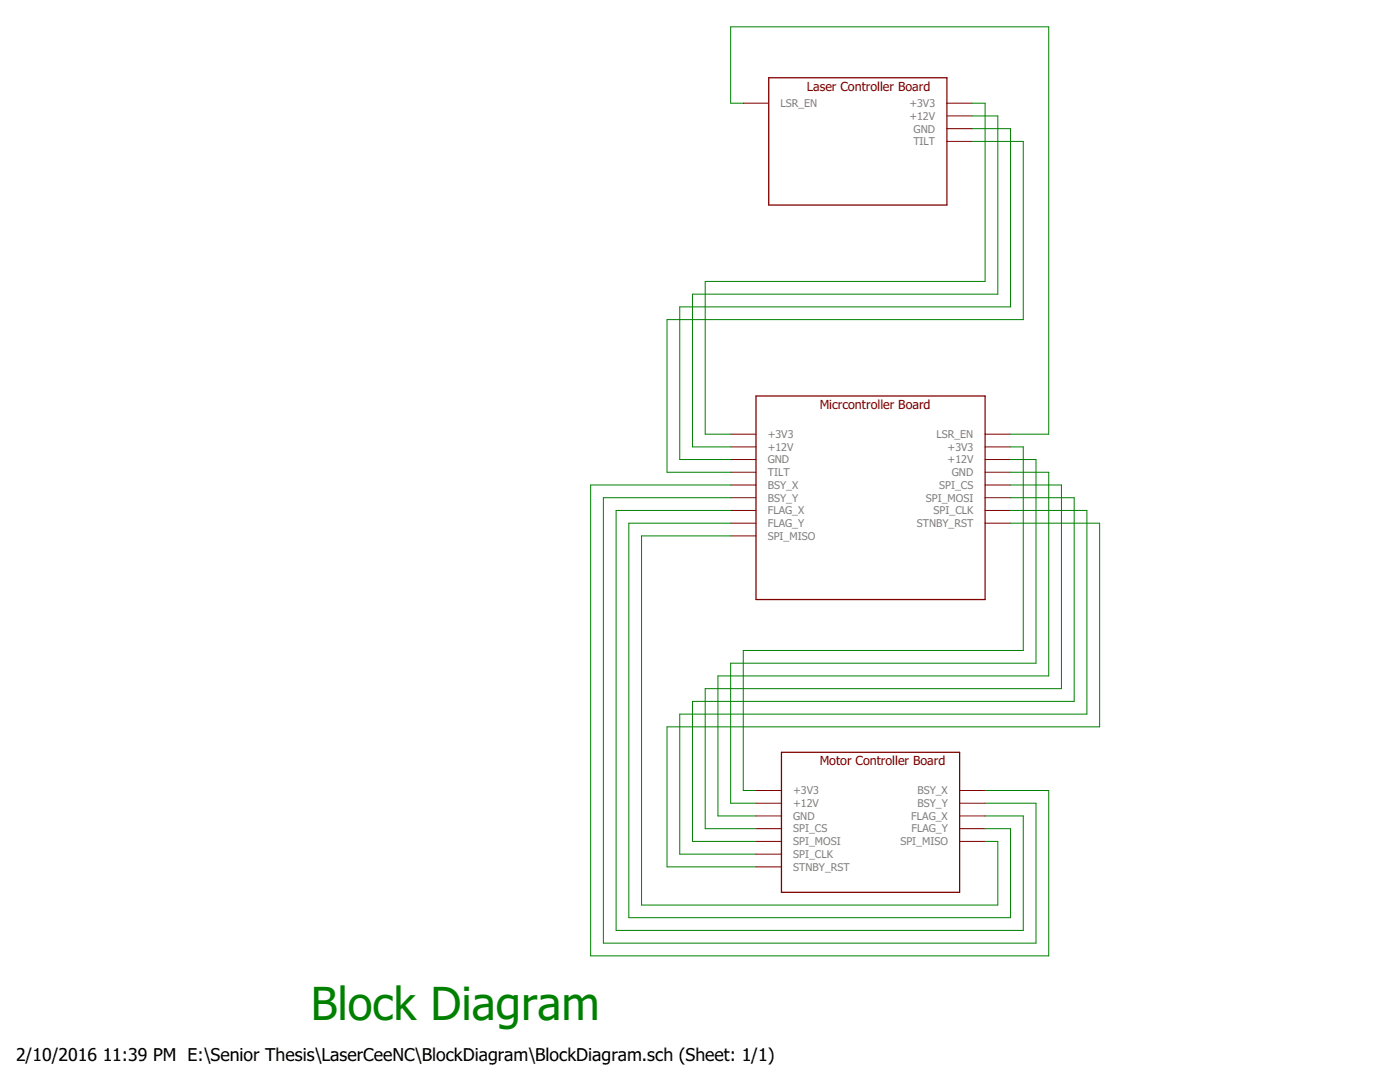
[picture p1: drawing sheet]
<?xml version="1.0" encoding="utf-8"?>
<!DOCTYPE eagle SYSTEM "eagle.dtd">
<eagle version="7.5.0">
<drawing>
<settings>
<setting alwaysvectorfont="no"/>
<setting verticaltext="up"/>
</settings>
<grid distance="0.1" unitdist="inch" unit="inch" style="lines" multiple="1" display="no" altdistance="0.01" altunitdist="inch" altunit="inch"/>
<schematic xreflabel="%F%N/%S.%C%R" xrefpart="/%S.%C%R">
<libraries>
<library name="BlockDiagramBlocks">
<symbols>
<symbol name="MICROCONTROLLER_BOARD">
<text x="-10.16" y="20.32" size="1.778" layer="94">Micrcontroller Board</text>
<pin name="LSR_EN" x="27.94" y="15.24" visible="pin" length="middle" direction="out" rot="R180"/>
<pin name="+3V3@1" x="-27.94" y="15.24" visible="pin" length="middle" direction="in"/>
<pin name="+12V@1" x="-27.94" y="12.7" visible="pin" length="middle" direction="in"/>
<pin name="TILT" x="-27.94" y="7.62" visible="pin" length="middle" direction="in"/>
<pin name="GND@1" x="-27.94" y="10.16" visible="pin" length="middle" direction="in"/>
<pin name="+12V@2" x="27.94" y="10.16" visible="pin" length="middle" direction="out" rot="R180"/>
<pin name="GND@2" x="27.94" y="7.62" visible="pin" length="middle" direction="in" rot="R180"/>
<pin name="+3V3@2" x="27.94" y="12.7" visible="pin" length="middle" rot="R180"/>
<pin name="SPI_CS" x="27.94" y="5.08" visible="pin" length="middle" rot="R180"/>
<pin name="BSY_X" x="-27.94" y="5.08" visible="pin" length="middle"/>
<pin name="SPI_MOSI" x="27.94" y="2.54" visible="pin" length="middle" rot="R180"/>
<pin name="BSY_Y" x="-27.94" y="2.54" visible="pin" length="middle"/>
<pin name="SPI_CLK" x="27.94" y="0" visible="pin" length="middle" rot="R180"/>
<pin name="FLAG_X" x="-27.94" y="0" visible="pin" length="middle"/>
<pin name="SPI_MISO" x="-27.94" y="-5.08" visible="pin" length="middle"/>
<pin name="FLAG_Y" x="-27.94" y="-2.54" visible="pin" length="middle"/>
<pin name="STNBY_RST" x="27.94" y="-2.54" visible="pin" length="middle" rot="R180"/>
<wire x1="-22.86" y1="22.86" x2="-22.86" y2="-17.78" width="0.254" layer="94"/>
<wire x1="-22.86" y1="-17.78" x2="22.86" y2="-17.78" width="0.254" layer="94"/>
<wire x1="22.86" y1="-17.78" x2="22.86" y2="22.86" width="0.254" layer="94"/>
<wire x1="22.86" y1="22.86" x2="-22.86" y2="22.86" width="0.254" layer="94"/>
</symbol>
<symbol name="LASER_CONTROLLER_BOARD">
<wire x1="-17.78" y1="15.24" x2="-17.78" y2="-10.16" width="0.254" layer="94"/>
<wire x1="-17.78" y1="-10.16" x2="17.78" y2="-10.16" width="0.254" layer="94"/>
<wire x1="17.78" y1="-10.16" x2="17.78" y2="15.24" width="0.254" layer="94"/>
<wire x1="17.78" y1="15.24" x2="-17.78" y2="15.24" width="0.254" layer="94"/>
<text x="-10.16" y="12.7" size="1.778" layer="94">Laser Controller Board</text>
<pin name="LSR_EN" x="-22.86" y="10.16" visible="pin" length="middle" direction="in"/>
<pin name="+3V3" x="22.86" y="10.16" visible="pin" length="middle" direction="out" rot="R180"/>
<pin name="+12V" x="22.86" y="7.62" visible="pin" length="middle" direction="out" rot="R180"/>
<pin name="GND" x="22.86" y="5.08" visible="pin" length="middle" direction="out" rot="R180"/>
<pin name="TILT" x="22.86" y="2.54" visible="pin" length="middle" direction="out" rot="R180"/>
</symbol>
<symbol name="MOTOR_CONTROLLER_BOARD">
<wire x1="-17.78" y1="15.24" x2="-17.78" y2="-12.7" width="0.254" layer="94"/>
<wire x1="-17.78" y1="-12.7" x2="17.78" y2="-12.7" width="0.254" layer="94"/>
<wire x1="17.78" y1="-12.7" x2="17.78" y2="15.24" width="0.254" layer="94"/>
<wire x1="17.78" y1="15.24" x2="-17.78" y2="15.24" width="0.254" layer="94"/>
<pin name="+3V3" x="-22.86" y="7.62" visible="pin" length="middle"/>
<pin name="+12V" x="-22.86" y="5.08" visible="pin" length="middle"/>
<pin name="GND" x="-22.86" y="2.54" visible="pin" length="middle"/>
<pin name="SPI_CS" x="-22.86" y="0" visible="pin" length="middle"/>
<pin name="SPI_MOSI" x="-22.86" y="-2.54" visible="pin" length="middle"/>
<pin name="SPI_CLK" x="-22.86" y="-5.08" visible="pin" length="middle"/>
<pin name="STNBY_RST" x="-22.86" y="-7.62" visible="pin" length="middle"/>
<pin name="BSY_X" x="22.86" y="7.62" visible="pin" length="middle" rot="R180"/>
<pin name="BSY_Y" x="22.86" y="5.08" visible="pin" length="middle" rot="R180"/>
<pin name="FLAG_X" x="22.86" y="2.54" visible="pin" length="middle" rot="R180"/>
<pin name="FLAG_Y" x="22.86" y="0" visible="pin" length="middle" rot="R180"/>
<pin name="SPI_MISO" x="22.86" y="-2.54" visible="pin" length="middle" rot="R180"/>
<text x="-10.16" y="12.7" size="1.778" layer="94">Motor Controller Board</text>
</symbol>
</symbols>
<devicesets>
<deviceset name="MICROCONTROLLER_BOARD">
<gates>
<gate name="G$1" symbol="MICROCONTROLLER_BOARD" x="0" y="0"/>
</gates>
<devices>
<device name="" package="MICROCONTROLLER_BOARD">
<connects>
<connect gate="G$1" pin="+12V@1" pad="P$3"/>
<connect gate="G$1" pin="+12V@2" pad="P$4"/>
<connect gate="G$1" pin="+3V3@1" pad="P$1"/>
<connect gate="G$1" pin="+3V3@2" pad="P$2"/>
<connect gate="G$1" pin="BSY_X" pad="P$5"/>
<connect gate="G$1" pin="BSY_Y" pad="P$6"/>
<connect gate="G$1" pin="FLAG_X" pad="P$7"/>
<connect gate="G$1" pin="FLAG_Y" pad="P$8"/>
<connect gate="G$1" pin="GND@1" pad="P$9"/>
<connect gate="G$1" pin="GND@2" pad="P$10"/>
<connect gate="G$1" pin="LSR_EN" pad="P$11"/>
<connect gate="G$1" pin="SPI_CLK" pad="P$12"/>
<connect gate="G$1" pin="SPI_CS" pad="P$13"/>
<connect gate="G$1" pin="SPI_MISO" pad="P$14"/>
<connect gate="G$1" pin="SPI_MOSI" pad="P$15"/>
<connect gate="G$1" pin="STNBY_RST" pad="P$16"/>
<connect gate="G$1" pin="TILT" pad="P$17"/>
</connects>
<technologies>
<technology name=""/>
</technologies>
</device>
</devices>
</deviceset>
<deviceset name="LASER_CONTROLLER_BOARD">
<gates>
<gate name="G$1" symbol="LASER_CONTROLLER_BOARD" x="0" y="0"/>
</gates>
<devices>
<device name="" package="LASER_CONTROLLER_BOARD">
<connects>
<connect gate="G$1" pin="+12V" pad="P$2"/>
<connect gate="G$1" pin="+3V3" pad="P$1"/>
<connect gate="G$1" pin="GND" pad="P$3"/>
<connect gate="G$1" pin="LSR_EN" pad="P$4"/>
<connect gate="G$1" pin="TILT" pad="P$5"/>
</connects>
<technologies>
<technology name=""/>
</technologies>
</device>
</devices>
</deviceset>
<deviceset name="MOTOR_CONTROLLER_BOARD">
<gates>
<gate name="G$1" symbol="MOTOR_CONTROLLER_BOARD" x="0" y="0"/>
</gates>
<devices>
<device name="" package="MOTOR_CONTROLLER_BOARD">
<connects>
<connect gate="G$1" pin="+12V" pad="P$2"/>
<connect gate="G$1" pin="+3V3" pad="P$1"/>
<connect gate="G$1" pin="BSY_X" pad="P$3"/>
<connect gate="G$1" pin="BSY_Y" pad="P$4"/>
<connect gate="G$1" pin="FLAG_X" pad="P$5"/>
<connect gate="G$1" pin="FLAG_Y" pad="P$6"/>
<connect gate="G$1" pin="GND" pad="P$7"/>
<connect gate="G$1" pin="SPI_CLK" pad="P$8"/>
<connect gate="G$1" pin="SPI_CS" pad="P$9"/>
<connect gate="G$1" pin="SPI_MISO" pad="P$10"/>
<connect gate="G$1" pin="SPI_MOSI" pad="P$11"/>
<connect gate="G$1" pin="STNBY_RST" pad="P$12"/>
</connects>
<technologies>
<technology name=""/>
</technologies>
</device>
</devices>
</deviceset>
</devicesets>
</library>
</libraries>
<attributes>
</attributes>
<variantdefs>
</variantdefs>
<classes>
<class number="0" name="default" width="0" drill="0">
</class>
</classes>
<parts>
<part name="U$1" library="BlockDiagramBlocks" deviceset="MICROCONTROLLER_BOARD" device=""/>
<part name="U$2" library="BlockDiagramBlocks" deviceset="LASER_CONTROLLER_BOARD" device=""/>
<part name="U$3" library="BlockDiagramBlocks" deviceset="MOTOR_CONTROLLER_BOARD" device=""/>
</parts>
<sheets>
<sheet>
<plain>
<text x="22.86" y="22.86" size="6.4516" layer="91">Block Diagram</text>
</plain>
<instances>
<instance part="U$1" gate="G$1" x="134.62" y="124.46"/>
<instance part="U$2" gate="G$1" x="132.08" y="195.58"/>
<instance part="U$3" gate="G$1" x="134.62" y="60.96"/>
</instances>
<busses>
</busses>
<nets>
<net name="N$1" class="0">
<segment>
<pinref part="U$1" gate="G$1" pin="+3V3@1"/>
<wire x1="106.68" y1="139.7" x2="101.6" y2="139.7" width="0.1524" layer="91"/>
<wire x1="101.6" y1="139.7" x2="101.6" y2="170.18" width="0.1524" layer="91"/>
<wire x1="101.6" y1="170.18" x2="157.48" y2="170.18" width="0.1524" layer="91"/>
<wire x1="157.48" y1="170.18" x2="157.48" y2="205.74" width="0.1524" layer="91"/>
<pinref part="U$2" gate="G$1" pin="+3V3"/>
<wire x1="157.48" y1="205.74" x2="154.94" y2="205.74" width="0.1524" layer="91"/>
</segment>
</net>
<net name="N$2" class="0">
<segment>
<pinref part="U$2" gate="G$1" pin="+12V"/>
<wire x1="154.94" y1="203.2" x2="160.02" y2="203.2" width="0.1524" layer="91"/>
<wire x1="160.02" y1="203.2" x2="160.02" y2="167.64" width="0.1524" layer="91"/>
<wire x1="160.02" y1="167.64" x2="99.06" y2="167.64" width="0.1524" layer="91"/>
<wire x1="99.06" y1="167.64" x2="99.06" y2="137.16" width="0.1524" layer="91"/>
<pinref part="U$1" gate="G$1" pin="+12V@1"/>
<wire x1="99.06" y1="137.16" x2="106.68" y2="137.16" width="0.1524" layer="91"/>
</segment>
</net>
<net name="N$3" class="0">
<segment>
<pinref part="U$2" gate="G$1" pin="GND"/>
<wire x1="154.94" y1="200.66" x2="162.56" y2="200.66" width="0.1524" layer="91"/>
<wire x1="162.56" y1="200.66" x2="162.56" y2="165.1" width="0.1524" layer="91"/>
<wire x1="162.56" y1="165.1" x2="96.52" y2="165.1" width="0.1524" layer="91"/>
<wire x1="96.52" y1="165.1" x2="96.52" y2="134.62" width="0.1524" layer="91"/>
<pinref part="U$1" gate="G$1" pin="GND@1"/>
<wire x1="96.52" y1="134.62" x2="106.68" y2="134.62" width="0.1524" layer="91"/>
</segment>
</net>
<net name="N$4" class="0">
<segment>
<pinref part="U$2" gate="G$1" pin="TILT"/>
<wire x1="154.94" y1="198.12" x2="165.1" y2="198.12" width="0.1524" layer="91"/>
<wire x1="165.1" y1="198.12" x2="165.1" y2="162.56" width="0.1524" layer="91"/>
<wire x1="165.1" y1="162.56" x2="93.98" y2="162.56" width="0.1524" layer="91"/>
<wire x1="93.98" y1="162.56" x2="93.98" y2="132.08" width="0.1524" layer="91"/>
<pinref part="U$1" gate="G$1" pin="TILT"/>
<wire x1="93.98" y1="132.08" x2="106.68" y2="132.08" width="0.1524" layer="91"/>
</segment>
</net>
<net name="N$5" class="0">
<segment>
<pinref part="U$1" gate="G$1" pin="LSR_EN"/>
<wire x1="162.56" y1="139.7" x2="170.18" y2="139.7" width="0.1524" layer="91"/>
<wire x1="170.18" y1="139.7" x2="170.18" y2="220.98" width="0.1524" layer="91"/>
<wire x1="170.18" y1="220.98" x2="106.68" y2="220.98" width="0.1524" layer="91"/>
<wire x1="106.68" y1="220.98" x2="106.68" y2="205.74" width="0.1524" layer="91"/>
<pinref part="U$2" gate="G$1" pin="LSR_EN"/>
<wire x1="106.68" y1="205.74" x2="109.22" y2="205.74" width="0.1524" layer="91"/>
</segment>
</net>
<net name="N$6" class="0">
<segment>
<pinref part="U$1" gate="G$1" pin="+3V3@2"/>
<wire x1="162.56" y1="137.16" x2="165.1" y2="137.16" width="0.1524" layer="91"/>
<wire x1="165.1" y1="137.16" x2="165.1" y2="96.52" width="0.1524" layer="91"/>
<wire x1="165.1" y1="96.52" x2="109.22" y2="96.52" width="0.1524" layer="91"/>
<wire x1="109.22" y1="96.52" x2="109.22" y2="68.58" width="0.1524" layer="91"/>
<pinref part="U$3" gate="G$1" pin="+3V3"/>
<wire x1="109.22" y1="68.58" x2="111.76" y2="68.58" width="0.1524" layer="91"/>
</segment>
</net>
<net name="N$7" class="0">
<segment>
<pinref part="U$1" gate="G$1" pin="+12V@2"/>
<wire x1="162.56" y1="134.62" x2="167.64" y2="134.62" width="0.1524" layer="91"/>
<wire x1="167.64" y1="134.62" x2="167.64" y2="93.98" width="0.1524" layer="91"/>
<wire x1="167.64" y1="93.98" x2="106.68" y2="93.98" width="0.1524" layer="91"/>
<wire x1="106.68" y1="93.98" x2="106.68" y2="66.04" width="0.1524" layer="91"/>
<pinref part="U$3" gate="G$1" pin="+12V"/>
<wire x1="106.68" y1="66.04" x2="111.76" y2="66.04" width="0.1524" layer="91"/>
</segment>
</net>
<net name="N$8" class="0">
<segment>
<pinref part="U$1" gate="G$1" pin="GND@2"/>
<wire x1="162.56" y1="132.08" x2="170.18" y2="132.08" width="0.1524" layer="91"/>
<wire x1="170.18" y1="132.08" x2="170.18" y2="91.44" width="0.1524" layer="91"/>
<wire x1="170.18" y1="91.44" x2="104.14" y2="91.44" width="0.1524" layer="91"/>
<wire x1="104.14" y1="91.44" x2="104.14" y2="63.5" width="0.1524" layer="91"/>
<pinref part="U$3" gate="G$1" pin="GND"/>
<wire x1="104.14" y1="63.5" x2="111.76" y2="63.5" width="0.1524" layer="91"/>
</segment>
</net>
<net name="N$9" class="0">
<segment>
<pinref part="U$1" gate="G$1" pin="SPI_CS"/>
<wire x1="162.56" y1="129.54" x2="172.72" y2="129.54" width="0.1524" layer="91"/>
<wire x1="172.72" y1="129.54" x2="172.72" y2="88.9" width="0.1524" layer="91"/>
<wire x1="172.72" y1="88.9" x2="101.6" y2="88.9" width="0.1524" layer="91"/>
<wire x1="101.6" y1="88.9" x2="101.6" y2="60.96" width="0.1524" layer="91"/>
<pinref part="U$3" gate="G$1" pin="SPI_CS"/>
<wire x1="101.6" y1="60.96" x2="111.76" y2="60.96" width="0.1524" layer="91"/>
</segment>
</net>
<net name="N$10" class="0">
<segment>
<pinref part="U$1" gate="G$1" pin="SPI_MOSI"/>
<wire x1="162.56" y1="127" x2="175.26" y2="127" width="0.1524" layer="91"/>
<wire x1="175.26" y1="127" x2="175.26" y2="86.36" width="0.1524" layer="91"/>
<wire x1="175.26" y1="86.36" x2="99.06" y2="86.36" width="0.1524" layer="91"/>
<wire x1="99.06" y1="86.36" x2="99.06" y2="58.42" width="0.1524" layer="91"/>
<pinref part="U$3" gate="G$1" pin="SPI_MOSI"/>
<wire x1="99.06" y1="58.42" x2="111.76" y2="58.42" width="0.1524" layer="91"/>
</segment>
</net>
<net name="N$11" class="0">
<segment>
<pinref part="U$1" gate="G$1" pin="SPI_CLK"/>
<wire x1="162.56" y1="124.46" x2="177.8" y2="124.46" width="0.1524" layer="91"/>
<wire x1="177.8" y1="124.46" x2="177.8" y2="83.82" width="0.1524" layer="91"/>
<wire x1="177.8" y1="83.82" x2="96.52" y2="83.82" width="0.1524" layer="91"/>
<wire x1="96.52" y1="83.82" x2="96.52" y2="55.88" width="0.1524" layer="91"/>
<pinref part="U$3" gate="G$1" pin="SPI_CLK"/>
<wire x1="96.52" y1="55.88" x2="111.76" y2="55.88" width="0.1524" layer="91"/>
</segment>
</net>
<net name="N$12" class="0">
<segment>
<pinref part="U$3" gate="G$1" pin="STNBY_RST"/>
<wire x1="111.76" y1="53.34" x2="93.98" y2="53.34" width="0.1524" layer="91"/>
<wire x1="93.98" y1="53.34" x2="93.98" y2="81.28" width="0.1524" layer="91"/>
<wire x1="93.98" y1="81.28" x2="180.34" y2="81.28" width="0.1524" layer="91"/>
<wire x1="180.34" y1="81.28" x2="180.34" y2="121.92" width="0.1524" layer="91"/>
<pinref part="U$1" gate="G$1" pin="STNBY_RST"/>
<wire x1="180.34" y1="121.92" x2="162.56" y2="121.92" width="0.1524" layer="91"/>
</segment>
</net>
<net name="N$13" class="0">
<segment>
<pinref part="U$3" gate="G$1" pin="SPI_MISO"/>
<wire x1="157.48" y1="58.42" x2="160.02" y2="58.42" width="0.1524" layer="91"/>
<wire x1="160.02" y1="58.42" x2="160.02" y2="45.72" width="0.1524" layer="91"/>
<wire x1="160.02" y1="45.72" x2="88.9" y2="45.72" width="0.1524" layer="91"/>
<wire x1="88.9" y1="45.72" x2="88.9" y2="119.38" width="0.1524" layer="91"/>
<pinref part="U$1" gate="G$1" pin="SPI_MISO"/>
<wire x1="88.9" y1="119.38" x2="106.68" y2="119.38" width="0.1524" layer="91"/>
</segment>
</net>
<net name="N$14" class="0">
<segment>
<pinref part="U$3" gate="G$1" pin="FLAG_Y"/>
<wire x1="157.48" y1="60.96" x2="162.56" y2="60.96" width="0.1524" layer="91"/>
<wire x1="162.56" y1="60.96" x2="162.56" y2="43.18" width="0.1524" layer="91"/>
<wire x1="162.56" y1="43.18" x2="86.36" y2="43.18" width="0.1524" layer="91"/>
<wire x1="86.36" y1="43.18" x2="86.36" y2="121.92" width="0.1524" layer="91"/>
<pinref part="U$1" gate="G$1" pin="FLAG_Y"/>
<wire x1="86.36" y1="121.92" x2="106.68" y2="121.92" width="0.1524" layer="91"/>
</segment>
</net>
<net name="N$15" class="0">
<segment>
<pinref part="U$1" gate="G$1" pin="FLAG_X"/>
<wire x1="106.68" y1="124.46" x2="83.82" y2="124.46" width="0.1524" layer="91"/>
<wire x1="83.82" y1="124.46" x2="83.82" y2="40.64" width="0.1524" layer="91"/>
<wire x1="83.82" y1="40.64" x2="165.1" y2="40.64" width="0.1524" layer="91"/>
<wire x1="165.1" y1="40.64" x2="165.1" y2="63.5" width="0.1524" layer="91"/>
<pinref part="U$3" gate="G$1" pin="FLAG_X"/>
<wire x1="165.1" y1="63.5" x2="157.48" y2="63.5" width="0.1524" layer="91"/>
</segment>
</net>
<net name="N$16" class="0">
<segment>
<pinref part="U$1" gate="G$1" pin="BSY_Y"/>
<wire x1="106.68" y1="127" x2="81.28" y2="127" width="0.1524" layer="91"/>
<wire x1="81.28" y1="127" x2="81.28" y2="38.1" width="0.1524" layer="91"/>
<wire x1="81.28" y1="38.1" x2="167.64" y2="38.1" width="0.1524" layer="91"/>
<wire x1="167.64" y1="38.1" x2="167.64" y2="66.04" width="0.1524" layer="91"/>
<pinref part="U$3" gate="G$1" pin="BSY_Y"/>
<wire x1="167.64" y1="66.04" x2="157.48" y2="66.04" width="0.1524" layer="91"/>
</segment>
</net>
<net name="N$17" class="0">
<segment>
<pinref part="U$1" gate="G$1" pin="BSY_X"/>
<wire x1="106.68" y1="129.54" x2="78.74" y2="129.54" width="0.1524" layer="91"/>
<wire x1="78.74" y1="129.54" x2="78.74" y2="35.56" width="0.1524" layer="91"/>
<wire x1="78.74" y1="35.56" x2="170.18" y2="35.56" width="0.1524" layer="91"/>
<wire x1="170.18" y1="35.56" x2="170.18" y2="68.58" width="0.1524" layer="91"/>
<pinref part="U$3" gate="G$1" pin="BSY_X"/>
<wire x1="170.18" y1="68.58" x2="157.48" y2="68.58" width="0.1524" layer="91"/>
</segment>
</net>
</nets>
</sheet>
</sheets>
</schematic>
</drawing>
</eagle>
